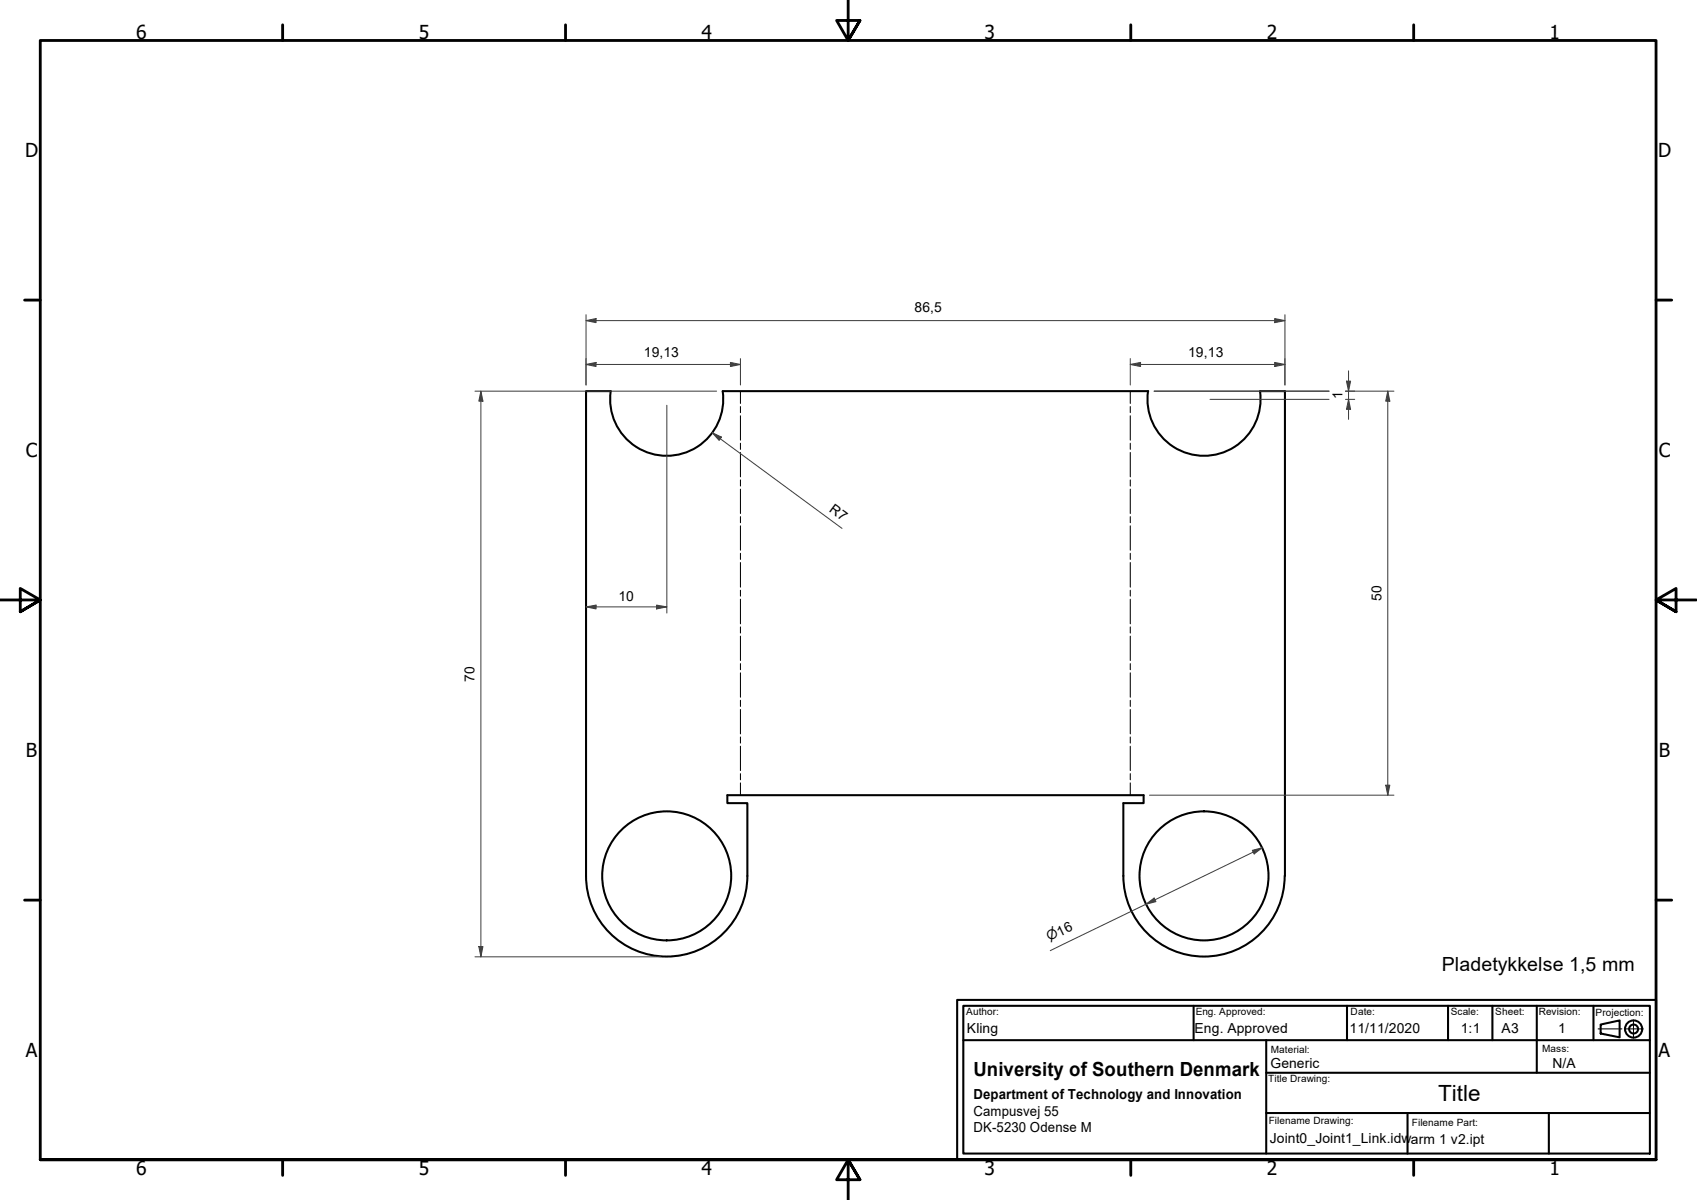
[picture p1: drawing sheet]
<svg xmlns="http://www.w3.org/2000/svg" width="420mm" height="297mm" viewBox="0 0 420 297" stroke-linecap="round" stroke-linejoin="round" font-family="sans-serif">
<!-- layer: Sheet Metal Bend Centerlines(IOT-stykliste) -->
<g fill="none" stroke="#000" stroke-width=".25">
<path d="M183.3 96.8v3.1M279.8 96.8v3.1M183.3 100.6v1.6M183.3 102.9v6.1M183.3 109.7v1.5M183.3 112v6M183.3 118.8v1.5M279.8 100.6v1.6M279.8 102.9v6.1M279.8 109.7v1.5M279.8 112v6M279.8 118.8v1.5"/>
<path d="M183.3 121.1v6M183.3 127.9v1.5M183.3 130.2v6M183.3 137v1.5M183.3 139.2v6.1M279.8 121.1v6M279.8 127.9v1.5M279.8 130.2v6M279.8 137v1.5M279.8 139.2v6.1M183.3 146.1v1.5M183.3 148.3v6.1"/>
<path d="M183.3 155.2v1.5M183.3 157.5v6M279.8 146.1v1.5M279.8 148.3v6.1M279.8 155.2v1.5M279.8 157.5v6M183.3 164.3v1.5M183.3 166.5v6.1M183.3 173.3v1.6M183.3 175.6v6.1M279.8 164.3v1.5M279.8 166.5v6.1"/>
<path d="M279.8 173.3v1.6M279.8 175.6v6.1M183.3 182.4v1.5M183.3 184.7v6M183.3 191.5v1.5M183.3 193.8v3M279.8 182.4v1.5M279.8 184.7v6M279.8 191.5v1.5M279.8 193.8v3"/>
</g>
<!-- layer: Visible Edges(IOT-stykliste) -->
<g fill="none" stroke="#000" stroke-width=".51">
<path d="M284.2 96.8a14 14 0 0 0 13.9 16 14 14 0 0 0 13.9-16h6.1v120M284.3 96.8h-105.4a14 14 0 0 1-13.8 16 14 14 0 0 1-13.9-16h-6.1v120a20 20 0 0 0 20 20 20 20 0 0 0 19.9-20v-18h-4.9v-2h103v2h-5v18a20 20 0 0 0 20 20 20 20 0 0 0 20-20M238.5 257.5h170v28h-170zM295.5 249v8.5M313.5 257.5v28M333.5 249v8.5M358.5 249v8.5M369.5 249v8.5M313.5 275.5h95M313.5 265.5h95M383.5 275.5v10"/>
<circle cx="165.1" cy="216.8" r="16"/>
<circle cx="298.1" cy="216.8" r="16"/>
</g>
<!-- layer: Border (ISO) -->
<g fill="none" stroke="#000" stroke-width=".7">
<path d="M70 6.1v3.9M140 6.1v3.9M210 0v10l-2.9-4.9h5.8l-2.9 4.9 2.9-4.9M280 6.1v3.9M350 6.1v3.9M6.1 74.3h3.9M410 74.3h3.9M0 148.5h10l-5-2.8v5.7l5-2.9-5 2.9M420 148.5h-10l5-2.8v5.7l-5-2.9 5 2.9M6.1 222.8h3.9M410 222.8h3.9M10 287.1v-277.1h400v277.1h-400h400"/>
<path d="M70 287.1v3.8M140 287.1v3.8M212.9 292l-2.9-4.9 2.9 4.9h-5.8l2.9-4.9v9.9M280 287.1v3.8M350 287.1v3.8"/>
</g>
<!-- layer: Centerline(IOT-stykliste) -->
<path d="M395.7 254.7h5.9M402.1 254.7h4.7M404.4 252.5v4.5" fill="none" stroke="#000" stroke-width=".25"/>
<!-- layer: Sketch Geometry(IOT-stykliste) -->
<g fill="none" stroke="#000" stroke-width=".51">
<path d="M237 247.5h173v39.6h-173zM238.5 257.5v-8.5h170v8.5M380.5 249v16.5M394.5 249v8.5M396.3 253.6l4.7-1v4.2l-4.7-1zM348.5 275.5v10"/>
<circle cx="404.5" cy="254.7" r="2.13"/>
<circle cx="404.5" cy="254.7" r="1.11"/>
</g>
<!-- layer: Dimensions(IOT-stykliste) -->
<path d="M145.1 79.4h2.5" fill="none" stroke="#3f3f3f" stroke-width=".25"/>
<path d="M145.1 79.4l2.5-.5v1z" fill-rule="evenodd" fill="#3f3f3f"/>
<path d="M145.1 79.4l2.5-.5v1zM315.6 79.4h2.5" fill="none" stroke="#3f3f3f" stroke-width=".25"/>
<path d="M315.6 78.9l2.5 .5-2.5 .5z" fill-rule="evenodd" fill="#3f3f3f"/>
<path d="M145.1 77.9v17.4M147.6 79.4h168M315.6 78.9l2.5 .5-2.5 .5zM318.1 77.9v17.4M119.1 96.8v2.5" fill="none" stroke="#3f3f3f" stroke-width=".25"/>
<path d="M119.1 96.8l.5 2.5h-1z" fill-rule="evenodd" fill="#3f3f3f"/>
<path d="M119.1 96.8l.5 2.5h-1zM119.1 234.3v2.5" fill="none" stroke="#3f3f3f" stroke-width=".25"/>
<path d="M118.6 234.3h1l-.5 2.5z" fill-rule="evenodd" fill="#3f3f3f"/>
<path d="M117.6 96.8h59.8M119.1 99.3v135M343.6 96.8v2.5M117.6 236.8h46M118.6 234.3h1l-.5 2.5z" fill="none" stroke="#3f3f3f" stroke-width=".25"/>
<path d="M343.6 96.8l.5 2.5h-1z" fill-rule="evenodd" fill="#3f3f3f"/>
<path d="M343.6 96.8l.5 2.5h-1zM343.6 194.4v2.4" fill="none" stroke="#3f3f3f" stroke-width=".25"/>
<path d="M343.1 194.4h1l-.5 2.4z" fill-rule="evenodd" fill="#3f3f3f"/>
<path d="M145.1 90.2h2.5M285.8 96.8h43.3M333.1 96.8h12M343.6 99.3v95.1M284.6 196.8h60.5M343.1 194.4h1l-.5 2.4z" fill="none" stroke="#3f3f3f" stroke-width=".25"/>
<path d="M145.1 90.2l2.5-.5v1z" fill-rule="evenodd" fill="#3f3f3f"/>
<path d="M145.1 90.2l2.5-.5v1zM180.8 90.2h2.5" fill="none" stroke="#3f3f3f" stroke-width=".25"/>
<path d="M180.8 89.7l2.5 .5-2.5 .5z" fill-rule="evenodd" fill="#3f3f3f"/>
<path d="M145.1 88.8v6.5M147.6 90.2h33.2M180.8 89.7l2.5 .5-2.5 .5zM183.3 88.8v6.5M279.8 90.2h2.6" fill="none" stroke="#3f3f3f" stroke-width=".25"/>
<path d="M279.8 90.2l2.6-.5v1z" fill-rule="evenodd" fill="#3f3f3f"/>
<path d="M279.8 90.2l2.6-.5v1zM315.6 90.2h2.5" fill="none" stroke="#3f3f3f" stroke-width=".25"/>
<path d="M315.6 89.7l2.5 .5-2.5 .5z" fill-rule="evenodd" fill="#3f3f3f"/>
<path d="M279.8 88.8v6.5M282.4 90.2h33.2M315.6 89.7l2.5 .5-2.5 .5zM318.1 88.8v6.5M176.3 107.1l2.1 1.5" fill="none" stroke="#3f3f3f" stroke-width=".25"/>
<path d="M176.3 107.1l2.3 1.1-.5 .8z" fill-rule="evenodd" fill="#3f3f3f"/>
<path d="M176.3 107.1l2.3 1.1-.5 .8zM178.4 108.6l30.1 22.2M145.1 150.2h2.5" fill="none" stroke="#3f3f3f" stroke-width=".25"/>
<path d="M145.1 150.2l2.5-.4v.9z" fill-rule="evenodd" fill="#3f3f3f"/>
<path d="M145.1 150.2l2.5-.4v.9zM162.6 150.2h2.5" fill="none" stroke="#3f3f3f" stroke-width=".25"/>
<path d="M162.6 149.8l2.5 .4-2.5 .5z" fill-rule="evenodd" fill="#3f3f3f"/>
<path d="M333.9 94.3v2.5M165.1 100.3v51.5M147.6 150.2h15M162.6 149.8l2.5 .4-2.5 .5z" fill="none" stroke="#3f3f3f" stroke-width=".25"/>
<path d="M333.4 94.3h1l-.5 2.5z" fill-rule="evenodd" fill="#3f3f3f"/>
<path d="M333.4 94.3h1l-.5 2.5zM333.9 98.9v2.4" fill="none" stroke="#3f3f3f" stroke-width=".25"/>
<path d="M333.9 98.9l.5 2.4h-1z" fill-rule="evenodd" fill="#3f3f3f"/>
<path d="M285.8 96.8h43.3M299.6 98.9h29.5M333.1 98.9h2.3M333.1 96.8h2.3M333.9 98.9l.5 2.4h-1zM333.9 91.8v2.5M333.9 96.8v2.1M333.9 101.3v2.5M285.9 222.7l-2.2 1.1" fill="none" stroke="#3f3f3f" stroke-width=".25"/>
<path d="M283.7 223.8l2.1-1.5 .4 .9z" fill-rule="evenodd" fill="#3f3f3f"/>
<path d="M312.5 209.9l-2.2 1M283.7 223.8l2.1-1.5 .4 .9z" fill="none" stroke="#3f3f3f" stroke-width=".25"/>
<path d="M310.1 210.5l2.4-.6-2 1.5z" fill-rule="evenodd" fill="#3f3f3f"/>
<path d="M310.1 210.5l2.4-.6-2 1.5zM310.3 210.9l-24.4 11.8M283.7 223.8l-23.7 11.5" fill="none" stroke="#3f3f3f" stroke-width=".25"/>
<text font-size="5.5" x="356" y="272.5">Title</text>
<g font-size="4.8">
<text x="33.7" y="9.6">6</text>
<text x="103.7" y="9.6">5</text>
<text x="173.7" y="9.6">4</text>
<text x="243.7" y="9.6">3</text>
<text x="313.7" y="9.6">2</text>
<text x="383.7" y="9.6">1</text>
<text x="6.2" y="38.9">D</text>
<text x="410.5" y="38.9">D</text>
<text x="6.4" y="113.1">C</text>
<text x="410.7" y="113.1">C</text>
<text x="6.4" y="187.4">B</text>
<text x="410.7" y="187.4">B</text>
<text x="357" y="240.4">Pladetykkelse 1,5 mm</text>
<text x="6.4" y="261.7">A</text>
<text x="410.7" y="261.7">A</text>
<text x="241" y="266.4">University of Southern Denmark</text>
<text x="33.7" y="290.9">6</text>
<text x="103.7" y="290.9">5</text>
<text x="173.7" y="290.9">4</text>
<text x="243.7" y="290.9">3</text>
<text x="313.7" y="290.9">2</text>
<text x="383.7" y="290.9">1</text>
</g>
<g font-size="3.4">
<text x="226.4" y="77.3">86,5</text>
<text x="159.4" y="88.3">19,13</text>
<text x="294.2" y="88.3">19,13</text>
<text x="332.4" y="98.8" transform="rotate(-90 332.4 98.8)">1</text>
<text x="205.2" y="126.4" transform="rotate(36 205.2 126.4)">R7</text>
<text x="153.1" y="148.7">10</text>
<text x="342.1" y="148.8" transform="rotate(-90 342.1 148.8)">50</text>
<text x="117.5" y="168.8" transform="rotate(-90 117.5 168.8)">70</text>
<text x="239.4" y="255.8">Kling</text>
<text x="295.8" y="255.8">Eng. Approved</text>
<text x="334.1" y="255.8">11/11/2020</text>
<text x="361.7" y="255.8">1:1</text>
<text x="371.8" y="255.8">A3</text>
<text x="385.8" y="255.8">1</text>
<text x="314.6" y="264.4">Generic</text>
<text x="384.4" y="264.4">N/A</text>
<text x="241" y="272">Department of Technology and Innovation</text>
<text x="241" y="276.3">Campusvej 55</text>
<text x="241" y="280.2">DK-5230 Odense M</text>
<text x="314.4" y="282.9">Joint0_Joint1_Link.idw</text>
<text x="349.3" y="283.1">arm 1 v2.ipt</text>
</g>
<text font-size="3.2" x="259.8" y="233" transform="rotate(-26 259.8 233)">⌀16</text>
<g font-size="2.5">
<text x="239.2" y="251.3">Author:</text>
<text x="296" y="251.3">Eng. Approved:</text>
<text x="334.4" y="251.3">Date:</text>
<text x="359.2" y="251.3">Scale:</text>
<text x="370.2" y="251.3">Sheet:</text>
<text x="381" y="251.2">Revision:</text>
<text x="395" y="251.5">Projection:</text>
<text x="314.6" y="260.6">Material:</text>
<text x="381.8" y="260.5">Mass:</text>
<text x="314" y="267.8">Title Drawing:</text>
<text x="314.1" y="278.2">Filename Drawing:</text>
<text x="349.6" y="278.6">Filename Part:</text>
</g>
</svg>
